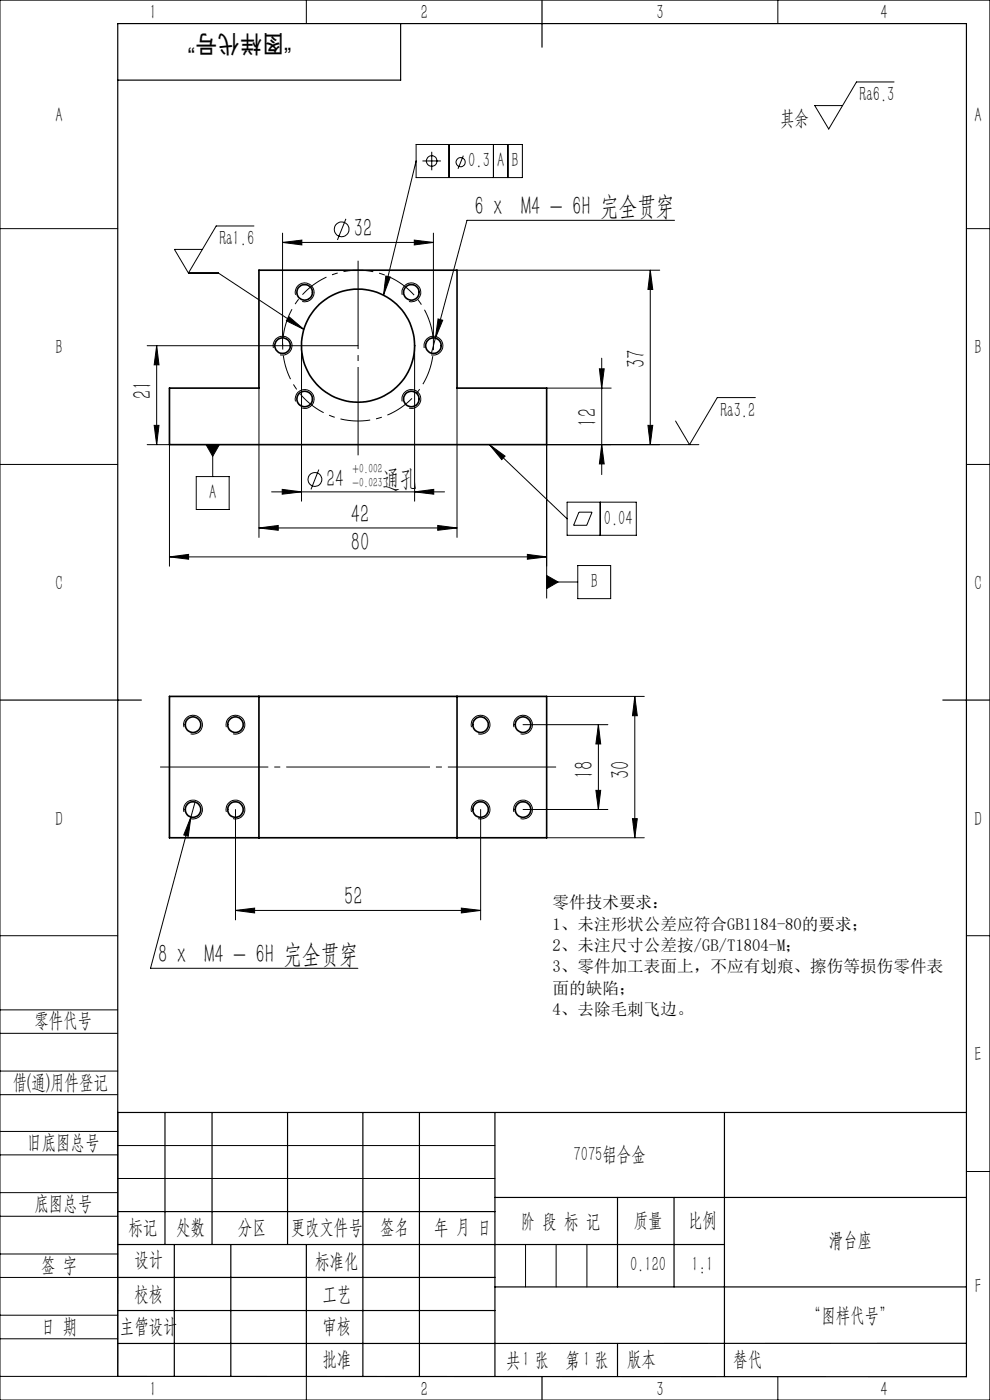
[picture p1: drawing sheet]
<svg xmlns="http://www.w3.org/2000/svg" width="210mm" height="297mm" viewBox="0 0 210 297" stroke-linecap="round" stroke-linejoin="round" font-family="sans-serif">
<g fill="none" stroke="#000" stroke-width=".35">
<path d="M54.9 57.3h42v25h19.1v12h-80.1v-12h19zM35.9 147.7h80.1v30h-80.1zM54.9 147.7v30M96.9 147.7v30"/>
<circle cx="59.9" cy="73.3" r="1.66"/>
<circle cx="64.6" cy="62" r="1.65"/>
<circle cx="75.9" cy="73.3" r="12"/>
<circle cx="87.3" cy="62" r="1.65"/>
<circle cx="91.9" cy="73.3" r="1.66"/>
<circle cx="64.6" cy="84.6" r="1.65"/>
<circle cx="87.3" cy="84.6" r="1.65"/>
<circle cx="40.9" cy="153.7" r="1.65"/>
<circle cx="49.9" cy="153.7" r="1.65"/>
<circle cx="101.9" cy="153.7" r="1.65"/>
<circle cx="110.9" cy="153.7" r="1.65"/>
<circle cx="40.9" cy="171.7" r="1.65"/>
<circle cx="49.9" cy="171.7" r="1.65"/>
<circle cx="101.9" cy="171.7" r="1.65"/>
<circle cx="110.9" cy="171.7" r="1.65"/>
</g>
<g fill="none" stroke="#000" stroke-width=".21">
<path d="M0 0h210v297h-210zM65 0v5M165 0v5M189.7 17.4h-8l-5.9 10-3-5h5.9M88.3 30.7h22.5v7h-22.5zM88.3 34.1l-6.9 28.5M89.6 34.1h3.9M91.6 32.2v3.9M95.2 30.7v7M98.3 33l-1.1 2.8M104.7 30.7v7M107.7 30.7v7"/>
<path d="M0 48.5h25M40 57.9h6.3l18.2 12M42.9 52.9h-5.9l3 5M53.9 47.9h-8l-5.9 10M59.9 51.4l4.1-.5v1.1zM59.9 49.5v23.8M59.9 51.4h32M73.4 46.4l-1.8 4.5M81.8 58.6l1 .2-1.4 3.8zM87.9 50.9l4 .5-4 .6zM91.9 49.5v23.8M96.9 57.3h43"/>
<path d="M137.9 57.3v37M137.9 57.3l.6 4.1h-1.1zM143.1 46.7h-44l-7.6 28.2M205 48.5h5M31.2 73.3h44.8M33.2 73.3v21M33.2 73.3l.5 4.1h-1zM58 73.8a2 2 0 0 1 1.8-2.4 2 2 0 0 1 2.1 2.1 2 2 0 0 1-2.5 1.8M61.3 67.2l3.2 2.7-3.8-1.9zM62.7 62.5a2 2 0 0 1 1.7-2.5 2 2 0 0 1 2.2 2.2 2 2 0 0 1-2.5 1.8M64 73.3v33M85.3 62.5a1.99 1.99 0 0 1 1.8-2.5 1.99 1.99 0 0 1 2.1 2.2 1.99 1.99 0 0 1-2.5 1.8"/>
<path d="M87.9 73.3v33M90 73.8a2 2 0 0 1 1.8-2.5 2 2 0 0 1 2.1 2.2 2 2 0 0 1-2.5 1.8M92.9 67.7l1 .2-1.5 3.9zM127.1 78.2h1.1l-.6 4.1zM127.6 76v24.7M0 98.5h25M31.2 94.3h4.7v25.8M32.7 90.2h1l-.5 4.1zM43.7 94.3h2.8l-1.4 2.5zM45.1 94.3v6.8M54.9 82.3v31.7M62.7 85.2a2 2 0 0 1 1.7-2.6 2 2 0 0 1 2.2 2.2 2 2 0 0 1-2.5 1.8"/>
<path d="M67.6 99.6l-1.6 4.2M85.3 85.2a1.99 1.99 0 0 1 1.8-2.5 1.99 1.99 0 0 1 2.1 2.1 1.99 1.99 0 0 1-2.5 1.8M96.9 82.3v31.7M103.8 94.3l3.3 2.5-.7 .7zM103.8 94.3l16.5 15.8M116 82.3h13.6M127.6 94.3l.6 4.1h-1.1zM137.4 90.2h1.1l-.6 4.1zM148.2 94.3h-32.2v32.6M160.2 84.3h-8l-5.9 10-3-5M205 98.5h5M35.9 118.1l4.1-.5v1z"/>
<path d="M35.9 118.1h80.1M41.6 101.1h7v7h-7zM54.9 112l4.1-.5v1zM54.9 112h42M57.6 104.3h36.7M59.9 103.8l4.1 .5-4.1 .5zM87.9 104.3l4.1-.5v1zM92.9 111.5l4 .5-4 .5zM111.9 117.6l4.1 .5-4.1 .5zM120.3 106.5h14.7v7.1h-14.7zM122.6 120h6.9v7h-6.9zM122.8 108.7h2.8l-1.1 2.7h-2.8z"/>
<path d="M127.3 106.5v7.1M116 122.1l2.4 1.4-2.4 1.4zM116 123.5h6.6M39 154.3a2 2 0 0 1 1.8-2.6 2 2 0 0 1 2.1 2.2 2 2 0 0 1-2.5 1.8M48 154.3a2 2 0 0 1 1.8-2.6 2 2 0 0 1 2.1 2.2 2 2 0 0 1-2.5 1.8M100 154.3a2 2 0 0 1 1.8-2.6 2 2 0 0 1 2.1 2.2 2 2 0 0 1-2.5 1.8M109 154.3a2 2 0 0 1 1.8-2.6 2 2 0 0 1 2.1 2.2 2 2 0 0 1-2.5 1.8M110.9 153.7h18M116 147.7h20.7M126.9 153.7l.5 4.1h-1zM126.9 153.7v18M134.7 147.7l.5 4.1h-1z"/>
<path d="M134.7 147.7v30M39 172.3a2 2 0 0 1 1.8-2.6 2 2 0 0 1 2.1 2.2 2 2 0 0 1-2.5 1.8M40.5 173.3l-.6 4.1-.9-.3zM40.5 173.3l-8.6 32.1h44M41.4 170.1l-.9 3.2M48 172.3a2 2 0 0 1 1.8-2.6 2 2 0 0 1 2.1 2.2 2 2 0 0 1-2.5 1.8M50 171.7v23.5M100 172.3a2 2 0 0 1 1.8-2.6 2 2 0 0 1 2.1 2.2 2 2 0 0 1-2.5 1.8M102 171.7v23.5M109 172.3a2 2 0 0 1 1.8-2.6 2 2 0 0 1 2.1 2.2 2 2 0 0 1-2.5 1.8M110.9 171.7h18M116 177.7h20.7"/>
<path d="M126.4 167.7h1l-.5 4zM134.2 173.7h1l-.5 4zM0 198.5h25M50 193.1l4-.5v1.1zM50 193.1h52M97.9 192.6l4.1 .5-4.1 .6zM205 198.5h5M0 214.2h25M0 219.2h25M0 232.2h25M0 227.2h25M25 236v56h-25"/>
<path d="M0 245h25M0 240h25M0 258h25M0 253h25M25 243h80M25 250h80M205 248.5h5M0 271h25M0 266h25M0 279h25M111.5 264v9M118 264v9"/>
<path d="M124.5 264v9M0 284h25M65 292.1v4.9M153.7 292h.1M165 292v5"/>
<circle cx="91.6" cy="34.1" r="1.12"/>
<circle cx="97.7" cy="34.4" r=".97"/>
<circle cx="72.5" cy="48.7" r="1.57"/>
<circle cx="66.8" cy="101.7" r="1.46"/>
</g>
<path d="M60.7 78a16 16 0 0 0 26.7 6.5 16 16 0 0 0-7.1-26.6 16 16 0 0 0-19.9 19l.3 1.1" fill="none" stroke="#000" stroke-width=".21" stroke-dasharray="6.3 1.3 1.3 1.3" stroke-dashoffset="3.7" stroke-linecap="butt"/>
<path d="M76 55.3v41.3" fill="none" stroke="#000" stroke-width=".21" stroke-dasharray="30.5 1.3 1.3 1.3" stroke-dashoffset="11.7" stroke-linecap="butt"/>
<path d="M34 162.7h84" fill="none" stroke="#000" stroke-width=".21" stroke-dasharray="30.5 1.3 1.3 1.3" stroke-dashoffset="7.5" stroke-linecap="butt"/>
<g fill="none" stroke="#000" stroke-width=".25">
<path d="M85 5v12h-60M115 0v10M0 148.5h30M200 148.5h10M25 236h180M35 236v28M45 236v28M61 236v28M77 236v56M89 236v56M105 236v56M153.7 236v56"/>
<path d="M25 257h80M105 254h100M131 254v19M143 254v19M25 264h128.7M25 271h80M25 278h80M37 264v28M49 264v28M65 264.1v28M105 273h100M25 292l180 .1v-287.1h-180v287"/>
<path d="M115 292v5M131 285v7M205 285h-180"/>
</g>
<g fill="#000">
<path d="M92.9 67.7l1 .2-1.5 3.9z"/>
<path d="M87.9 50.9l4 .5-4 .6zM59.9 51.4l4.1-.5v1.1z"/>
<path d="M137.9 57.3l.6 4.1h-1.1zM137.4 90.2h1.1l-.6 4.1zM33.2 73.3l.5 4.1h-1zM32.7 90.2h1l-.5 4.1z"/>
<path d="M103.8 94.3l3.3 2.5-.7 .7zM81.8 58.6l1 .2-1.4 3.8zM43.7 94.3l1.4 2.5 1.4-2.5zM116 122.1l2.4 1.4-2.4 1.4zM61.3 67.2l3.2 2.7-3.8-1.9z"/>
<path d="M127.6 94.3l.6 4.1h-1.1zM127.1 78.2h1.1l-.6 4.1z"/>
<path d="M35.9 118.1l4.1-.5v1zM111.9 117.6l4.1 .5-4.1 .5z"/>
<path d="M54.9 112l4.1-.5v1zM92.9 111.5l4 .5-4 .5z"/>
<path d="M59.9 103.8l4.1 .5-4.1 .5zM87.9 104.3l4.1-.5v1z"/>
<path d="M134.7 147.7l.5 4.1h-1zM134.2 173.7h1l-.5 4zM126.9 153.7l.5 4.1h-1zM126.4 167.7h1l-.5 4z"/>
<path d="M40.5 173.3l-1.5 3.8 .9 .3zM50 193.1l4-.5v1.1zM97.9 192.6l4.1 .5-4.1 .6z"/>
</g>
<g font-size="5.6">
<text x="100.7" y="45.6">6 x M4 - 6H 完全贯穿</text>
<text x="75.1" y="50.3">32</text>
<text x="136.8" y="78.2" transform="rotate(-90 136.8 78.2)">37</text>
<text x="32.1" y="84.7" transform="rotate(-90 32.1 84.7)">21</text>
<text x="126.5" y="90.5" transform="rotate(-90 126.5 90.5)">12</text>
<text x="74.4" y="110.9">42</text>
<text x="74.4" y="117">80</text>
<text x="125.8" y="165.3" transform="rotate(-90 125.8 165.3)">18</text>
<text x="133.6" y="165.3" transform="rotate(-90 133.6 165.3)">30</text>
<text x="73" y="192">52</text>
<text x="33.5" y="204.3">8 x M4 - 6H 完全贯穿</text>
</g>
<g font-size="5.3">
<text x="69.2" y="103.3">24</text>
<text x="81.1" y="103.3">通孔</text>
</g>
<text font-size="5.2" x="61.8" y="7.3" transform="rotate(-180 61.8 7.3)">“图样代号”</text>
<g font-size="4.4">
<text x="31.7" y="4.1">1</text>
<text x="89.2" y="4.1">2</text>
<text x="139.2" y="4.1">3</text>
<text x="186.7" y="4.1">4</text>
<text x="182.3" y="21.5">Ra6.3</text>
<text x="11.7" y="25.9">A</text>
<text x="165.5" y="26.5">其余</text>
<text x="206.7" y="25.9">A</text>
<text x="99.3" y="35.4">0.3</text>
<text x="105.5" y="35.4">A</text>
<text x="108.5" y="35.4">B</text>
<text x="46.5" y="52">Ra1.6</text>
<text x="11.7" y="75.1">B</text>
<text x="206.7" y="75.1">B</text>
<text x="152.8" y="88.4">Ra3.2</text>
<text x="44.4" y="105.9">A</text>
<text x="128.1" y="111.3">0.04</text>
<text x="11.7" y="125.1">C</text>
<text x="125.3" y="124.8">B</text>
<text x="206.7" y="125.1">C</text>
<text x="11.7" y="175.1">D</text>
<text x="206.7" y="175.1">D</text>
<text x="7.3" y="217.9">零件代号</text>
<text x="206.7" y="225.1">E</text>
<text x="2.7" y="231">借(通)用件登记</text>
<text x="5.8" y="243.7">旧底图总号</text>
<text x="121.7" y="246.2">7075铝合金</text>
<text x="7.3" y="256.8">底图总号</text>
<text x="27.2" y="261.9">标记</text>
<text x="37.4" y="261.9">处数</text>
<text x="50.5" y="261.9">分区</text>
<text x="61.7" y="261.9">更改文件号</text>
<text x="80.6" y="261.9">签名</text>
<text x="92.1" y="261.9">年 月 日</text>
<text x="110.5" y="260.4">阶 段 标 记</text>
<text x="134.4" y="260.4">质量</text>
<text x="146" y="260.4">比例</text>
<text x="8.7" y="269.8">签 字</text>
<text x="28.5" y="268.7">设计</text>
<text x="66.9" y="269.1">标准化</text>
<text x="133.6" y="269.7">0.120</text>
<text x="146.7" y="269.7">1:1</text>
<text x="175.8" y="264.6">滑台座</text>
<text x="28.5" y="275.9">校核</text>
<text x="68.4" y="275.9">工艺</text>
<text x="206.8" y="274.4">F</text>
<text x="171.2" y="280.6">“图样代号”</text>
<text x="8.7" y="282.9">日 期</text>
<text x="25.4" y="282.9">主管设计</text>
<text x="68.4" y="282.8">审核</text>
<text x="68.4" y="289.9">批准</text>
<text x="107.4" y="289.9">共 张</text>
<text x="110.8" y="289.9">1</text>
<text x="120" y="289.9">第 张</text>
<text x="123.7" y="289.9">1</text>
<text x="133" y="289.9">版本</text>
<text x="155.6" y="289.9">替代</text>
<text x="31.7" y="296.1">1</text>
<text x="89.2" y="296.1">2</text>
<text x="139.2" y="296.1">3</text>
<text x="186.7" y="296.1">4</text>
</g>
<g font-size="3.5">
<text x="117.2" y="192.7">零件技术要求：</text>
<text x="117.2" y="197.2">1、未注形状公差应符合GB1184-80的要求；</text>
<text x="117.2" y="201.7">2、未注尺寸公差按/GB/T1804-M；</text>
<text x="117.2" y="206.2">3、零件加工表面上，不应有划痕、擦伤等损伤零件表</text>
<text x="117.2" y="210.8">面的缺陷；</text>
<text x="117.2" y="215.3">4、去除毛刺飞边。</text>
</g>
<g font-size="2.8">
<text x="74.8" y="100.4">+0.002</text>
<text x="74.8" y="103.3">-0.023</text>
</g>
</svg>
